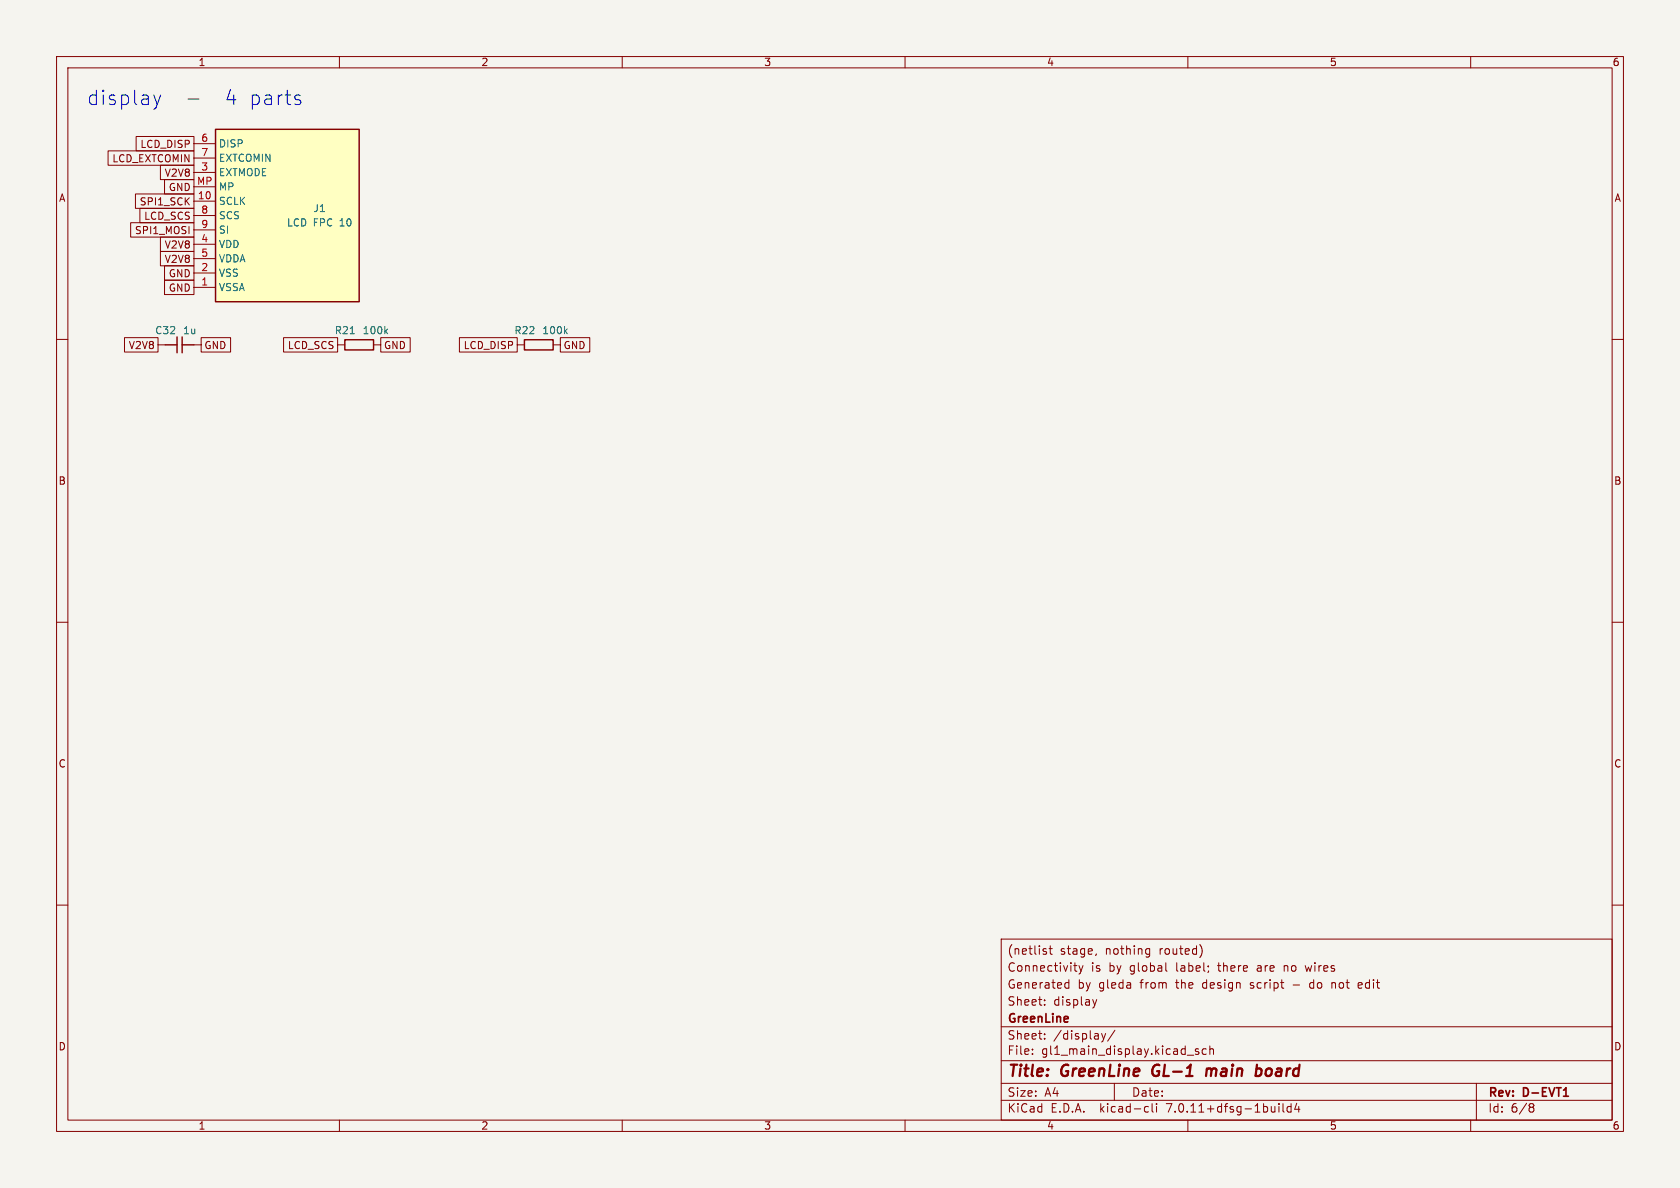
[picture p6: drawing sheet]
<svg xmlns="http://www.w3.org/2000/svg" width="297mm" height="210mm" viewBox="0 0 297 210" stroke-linecap="round" stroke-linejoin="round" font-family="sans-serif">
<path d="M0 0h297v210h-297z" fill="#f5f4ef" stroke="#f5f4ef" stroke-width=".18"/>
<g fill="none" stroke="#840000" stroke-width=".18">
<path d="M10 10h277v190h-277zM12 12h273v186h-273zM60 10v2M110 10v2M160 10v2M210 10v2M260 10v2M19.1 26.7h15.2v2.5h-15.2zM23.1 39.4h11.2v2.5h-11.2zM23.9 34.3h10.4v2.5h-10.4zM24.1 24.1h10.2v2.6h-10.2zM24.7 36.8h9.6v2.6h-9.6z"/>
<path d="M28.4 29.2h5.9v2.6h-5.9zM29.1 31.7h5.2v2.6h-5.2zM34.3 35.6h3.8M34.3 30.5h3.8M34.3 25.4h3.8M34.3 27.9h3.8M34.3 38.1h3.8M34.3 33h3.8M10 60h2M22 59.7h5.9v2.5h-5.9zM28.4 44.4h5.9v2.6h-5.9zM28.4 41.9h5.9v2.6h-5.9z"/>
<path d="M29.1 47h5.2v2.5h-5.2zM29.1 49.5h5.2v2.6h-5.2zM34.3 50.8h3.8M34.3 48.3h3.8M34.3 43.2h3.8M34.3 45.7h3.8M34.3 40.6h3.8M35.6 59.7h5.2v2.5h-5.2zM50.1 59.7h9.6v2.5h-9.6zM67.3 59.7h5.2v2.5h-5.2zM81.2 59.7h10.2v2.5h-10.2zM99.1 59.7h5.2v2.5h-5.2z"/>
<path d="M285 60h2M27.9 61h1.3M34.3 61h1.3M59.7 61h1.3M66 61h1.3M91.4 61h1.3M97.8 61h1.3M10 110h2M285 110h2M10 160h2M285 160h2M177 166h108v32h-108z"/>
<path d="M184.7 176.8v.1M184.7 177.6v.1M184.8 168.2l.2 .2-.2 .3M184.8 167.7l.2 .1M185.5 167.7h.5M185.7 167.2v1.3l.3 .2M188.4 174.6h.6M188.4 173.8h.6M189 173.2v1.5M189.8 170.7h.6M190 171.5l.4 .2M190.7 170.7l.4 1"/>
<path d="M191.1 171.7l-.1 .4-.3 .1M191.5 170.7l-.4 1M193.2 176.7l.3 1M193.5 177.7l-.1 .4M193.8 168.6l-.1 .3M193.9 176.7l-.4 1M202.8 167.7l.4 .1M203.2 168.6l-.4 .1M203.2 167.7v1.2l-.1 .2-.4 .1M206.1 170.2v1.3l.2 .2M212.3 167.3l.2 .7-.2 1M227 170.7v1"/>
<path d="M227.1 170.8h-.1M228.6 174.1h1.1M230.7 170.7l.3 1M231.8 173.7l-.3 .3v.4l.3 .3M235.5 173.7v1M235.9 173.7l-.4 .1M240.7 173.8l-.4-.1-.2 .2 .1 .7h.5M240.8 174.1l-.7 .1M60 198v2M110 198v2M160 198v2M177 194.5h108"/>
<path d="M177 191.5h108M177 187.5h108M177 181.5h108M182.5 186.3v.1M182.5 185.5v.1M184.7 183.6v.1M184.7 182.8v.1M194.7 182.7l.4 1M195.1 183.7l-.1 .4-.3 .1M195.5 182.7l-.4 1M197 191.5v3M197.1 182.1l-1.3 2"/>
<path d="M202.6 195.6l.4 .1M203 196.5l-.4 .1M203.7 195.1v1.3l.2 .2M204.5 195.1v.1M204.5 195.6v1M209.9 186.5h1.1M210 198v2M211.9 185.5l-.4-.1-.2 .2 .1 .2 .5 .2v.3h-.6M213.2 185.5l-.4-.1-.3 .3v.4l.2 .2h.5M213.9 185.5l.2-.1 .4 .1v.9M213.9 184.9v1.5M226.1 195.1v.1"/>
<path d="M226.1 195.6v1M226.8 195.1v1.3l.2 .2M228.2 195.7l-.4-.1-.3 .3v.4l.2 .2h.5M228.2 195.1v1.5M229.2 195l-.3 1.1h.9M229.6 195.6v1M260 198v2M261 191.5v6.5M270.6 195.1h.3l.3 .3-.3 .3M270.6 195.7h.3M270.9 195.7l.2 .2 .1 .4-.3 .3h-.3"/>
</g>
<path d="M276.4 193.8h.9" fill="none" stroke="#840000" stroke-width=".3"/>
<path d="M204 188.5a1.27 1.27 0 0 0 0 1.6M213.4 188.9l-.2 1.3M214.1 189a.57 .57 0 0 0-.8 .1M214.2 189.2l-.1 1M222.3 188.9h.4l.3 .2v.7a.66 .66 0 0 1-.8 .4" fill="none" stroke="#840000" stroke-width=".4"/>
<path d="M38.1 22.9h25.4v30.4h-25.4zM31.3 59.6v2.8M32.2 59.6v2.8M29.2 61h2.1M32.2 61h2.1M61 60.1h5v1.8h-5zM92.7 60.1h5.1v1.8h-5.1z" fill="none" stroke="#840000" stroke-width=".25"/>
<path d="M61.9 59h.7M68.2 58.5l.3 .5M68.5 58.2l-.5 .4M99.9 58.5l.4 .5M100.3 58.2l-.5 .4" fill="none" stroke="#006464" stroke-width=".18"/>
<path d="M38.1 22.9h25.4v30.4h-25.4z" fill="#ffffc2" stroke="#ffffc2" stroke-width=".18"/>
<path d="M27.2 16.8l.6 1.7M27.8 18.5l-.4 .7M28.4 16.8l-.6 1.7M33.2 17.5h2M52.5 17.6l.6 .2 .1 .3-.4 .4h-.4M52.5 16.8l.6 .1" fill="none" stroke="#0000c2" stroke-width=".18"/>
<g font-size="3.5" fill="#0000c2">
<text x="15.2" y="18.8">display</text>
<text x="39.3" y="18.8">4 parts</text>
</g>
<g font-size="2.8" fill="#840000">
<text x="178" y="190.9">Title:</text>
<text x="187.7" y="190.9">GreenLine</text>
<text x="204.6" y="190.9">GL-1</text>
<text x="214.9" y="190.9">main</text>
<text x="224.4" y="190.9">board</text>
</g>
<g font-size="2.1" fill="#840000">
<text x="178" y="172">Connectivity</text>
<text x="178" y="169">(netlist</text>
<text x="187.4" y="169">stage,</text>
<text x="192.9" y="172">is</text>
<text x="195.5" y="169">nothing</text>
<text x="196.1" y="172">by</text>
<text x="199.9" y="172">global</text>
<text x="205.1" y="169">routed)</text>
<text x="208.2" y="172">label;</text>
<text x="215.8" y="172">there</text>
<text x="222.8" y="172">are</text>
<text x="227.7" y="172">no</text>
<text x="231.7" y="172">wires</text>
<text x="178" y="178">Sheet:</text>
<text x="178" y="175">Generated</text>
<text x="186.2" y="178">display</text>
<text x="190.5" y="175">by</text>
<text x="194.3" y="175">gleda</text>
<text x="201.8" y="175">from</text>
<text x="208.2" y="175">the</text>
<text x="213" y="175">design</text>
<text x="221.6" y="175">script</text>
<text x="232.4" y="175">do</text>
<text x="236.4" y="175">not</text>
<text x="241.3" y="175">edit</text>
<text x="178" y="184">Sheet:</text>
<text x="178" y="181.2">GreenLine</text>
<text x="186.2" y="184">/display/</text>
<text x="178" y="186.7">File:</text>
<text x="184.1" y="186.7">gl1_main_display.kicad_sch</text>
<text x="178" y="196.9">KiCad</text>
<text x="178" y="194.1">Size:</text>
<text x="184.7" y="194.1">A4</text>
<text x="185.7" y="196.9">E.D.A.</text>
<text x="194.6" y="196.9">kicad-cli</text>
<text x="200" y="194.1">Date:</text>
<text x="206.5" y="196.9">7.0.11+dfsg-1build4</text>
<text x="263" y="194.3">Rev:</text>
<text x="263" y="196.9">Id:</text>
<text x="267.1" y="196.9">6/8</text>
<text x="269.4" y="194.3">D-EVT1</text>
</g>
<g font-size="1.8" fill="#840000">
<text x="35" y="11.9">1</text>
<text x="85" y="11.9">2</text>
<text x="135" y="11.9">3</text>
<text x="185" y="11.9">4</text>
<text x="235" y="11.9">5</text>
<text x="285" y="11.9">6</text>
<text x="19.8" y="28.9">LCD_EXTCOMIN</text>
<text x="24.7" y="26.4">LCD_DISP</text>
<text x="10.3" y="35.9">A</text>
<text x="29" y="31.4">V2V8</text>
<text x="29.7" y="34">GND</text>
<text x="285.3" y="35.9">A</text>
<text x="23.8" y="41.6">SPI1_MOSI</text>
<text x="24.6" y="36.5">SPI1_SCK</text>
<text x="25.4" y="39.1">LCD_SCS</text>
<text x="29" y="46.7">V2V8</text>
<text x="29" y="44.1">V2V8</text>
<text x="29.7" y="49.2">GND</text>
<text x="29.7" y="51.8">GND</text>
<text x="22.7" y="61.9">V2V8</text>
<text x="36" y="61.9">GND</text>
<text x="50.8" y="61.9">LCD_SCS</text>
<text x="67.8" y="61.9">GND</text>
<text x="81.9" y="61.9">LCD_DISP</text>
<text x="99.5" y="61.9">GND</text>
<text x="10.3" y="85.9">B</text>
<text x="285.3" y="85.9">B</text>
<text x="10.3" y="135.9">C</text>
<text x="285.3" y="135.9">C</text>
<text x="10.3" y="185.9">D</text>
<text x="285.3" y="185.9">D</text>
<text x="35" y="199.9">1</text>
<text x="85" y="199.9">2</text>
<text x="135" y="199.9">3</text>
<text x="185" y="199.9">4</text>
<text x="235" y="199.9">5</text>
<text x="285" y="199.9">6</text>
</g>
<g font-size="1.8" fill="#a90000">
<text x="35.5" y="25.1">6</text>
<text x="35.5" y="27.7">7</text>
<text x="34.7" y="32.8">MP</text>
<text x="34.9" y="35.3">10</text>
<text x="35.5" y="30.2">3</text>
<text x="35.5" y="37.8">8</text>
<text x="35.5" y="40.4">9</text>
<text x="35.5" y="42.9">4</text>
<text x="35.5" y="45.5">5</text>
<text x="35.5" y="50.5">1</text>
<text x="35.5" y="48">2</text>
</g>
<g font-size="1.8" fill="#006464">
<text x="38.6" y="26.3">DISP</text>
<text x="38.6" y="28.8">EXTCOMIN</text>
<text x="38.6" y="31.3">EXTMODE</text>
<text x="38.6" y="33.9">MP</text>
<text x="38.6" y="36.4">SCLK</text>
<text x="38.6" y="39">SCS</text>
<text x="38.6" y="41.5">SI</text>
<text x="50.6" y="40.2">LCD FPC</text>
<text x="55.3" y="37.7">J1</text>
<text x="60.2" y="40.2">10</text>
<text x="38.6" y="44">VDD</text>
<text x="38.6" y="46.6">VDDA</text>
<text x="38.6" y="51.7">VSSA</text>
<text x="38.6" y="49.1">VSS</text>
<text x="27.3" y="59.3">C32</text>
<text x="32.3" y="59.3">1u</text>
<text x="59.1" y="59.3">R21</text>
<text x="64" y="59.3">100k</text>
<text x="90.8" y="59.3">R22</text>
<text x="95.8" y="59.3">100k</text>
</g>
</svg>
